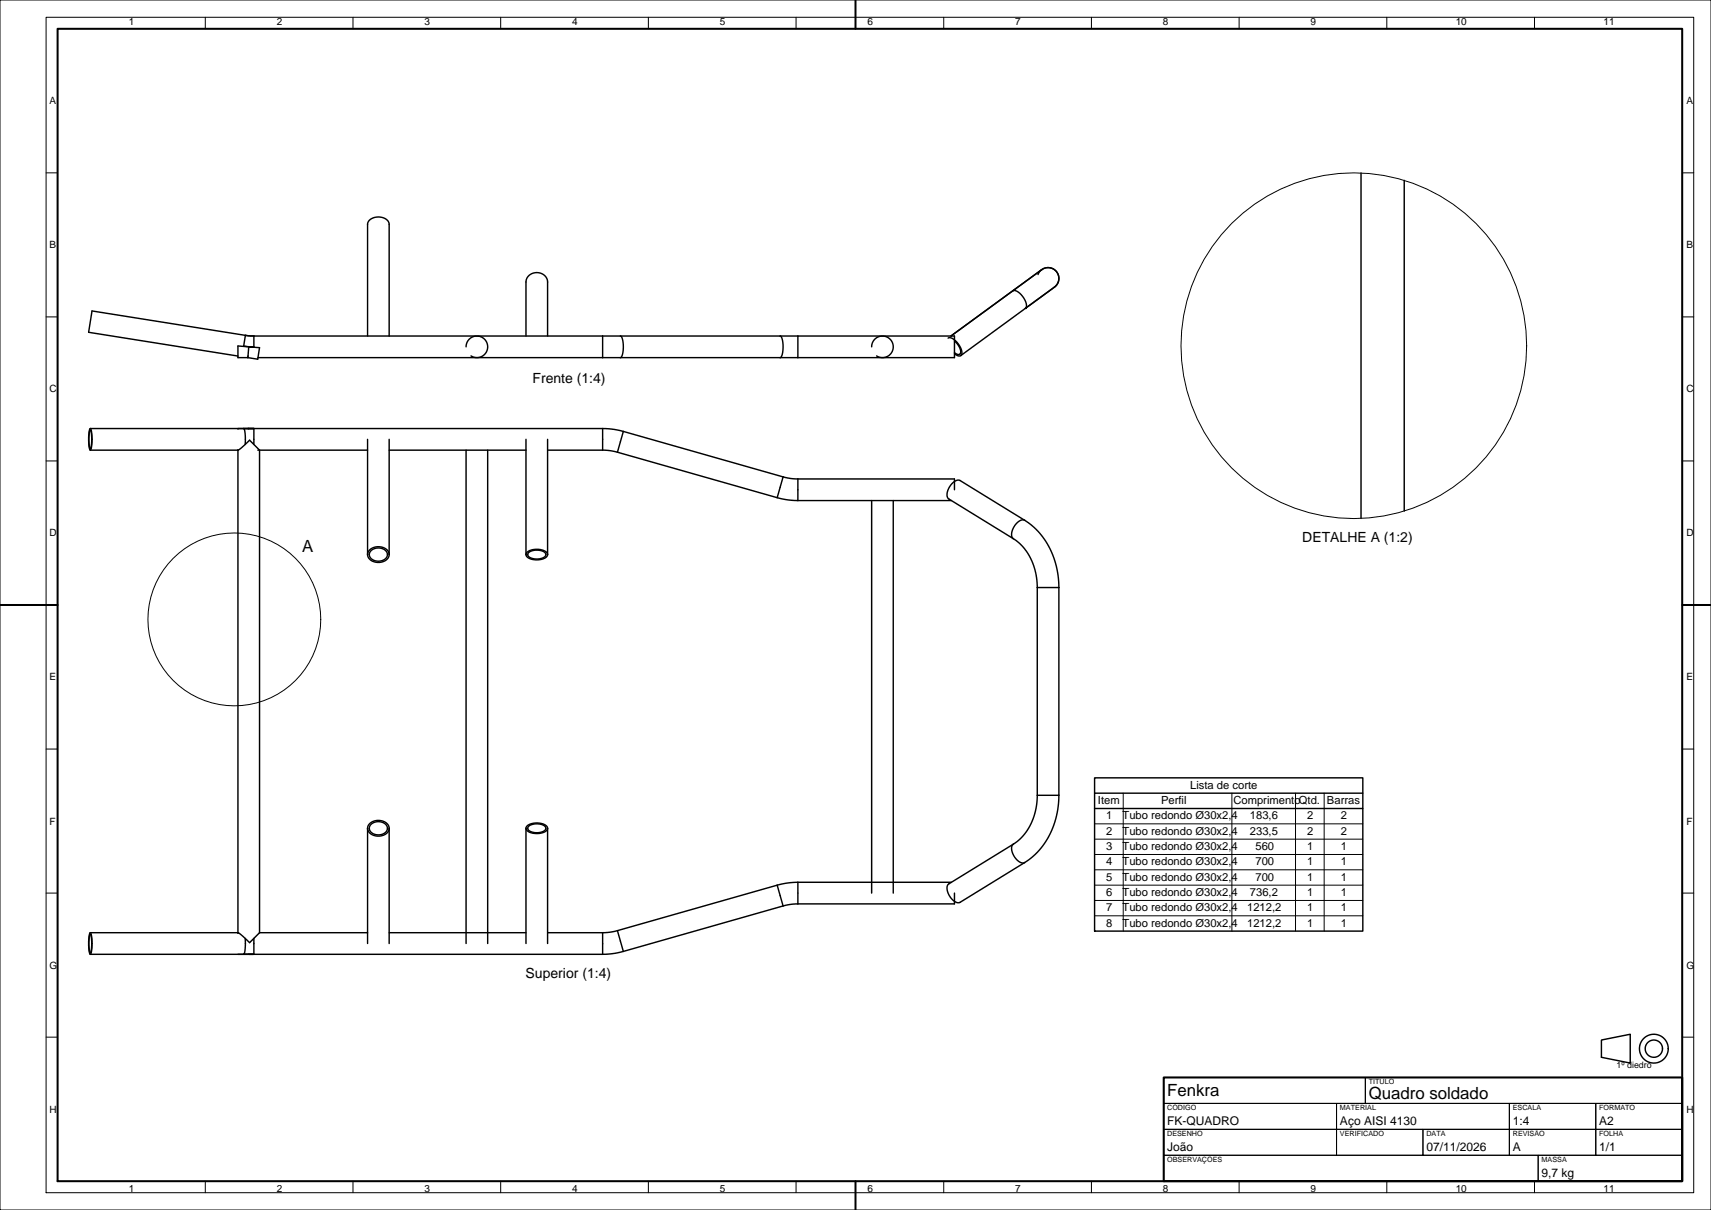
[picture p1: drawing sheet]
<svg xmlns="http://www.w3.org/2000/svg" width="594mm" height="420mm" viewBox="0 0 594 420" stroke-linecap="round" stroke-linejoin="round" font-family="sans-serif">
<g fill="none" stroke="#000" stroke-width=".35">
<path d="M0 0h594v420h-594zM16 6h572v408h-572zM71.3 6v4M122.5 6v4M173.8 6v4M225.1 6v4M276.4 6v4M327.6 6v4M378.9 6v4M430.2 6v4M481.5 6v4M532.7 6v4"/>
<path d="M16 60h4M584 60h4M16 110h4M584 110h4M16 160h4M584 160h4M16 210h4M584 210h4M16 260h4M584 260h4M389.9 275.3v47.9M427.7 275.3v47.9"/>
<path d="M449.8 275.3v47.9M459.7 275.3v47.9M380 286h93.1M380 291.3h93.1M380 296.6h93.1M16 310h4M380 301.9h93.1M380 307.2h93.1M380 312.6h93.1M380 317.9h93.1M584 310h4M16 360h4"/>
<path d="M584 360h4M404 374h70v9h-70zM474 374h110v9h-110zM404 383h60v9h-60zM404 392h60v9h-60zM464 383h60v9h-60zM464 392h30v9h-30zM494 392h30v9h-30zM524 383h30v9h-30zM524 392h30v9h-30zM554 383h30v9h-30zM554 392h30v9h-30z"/>
<path d="M71.3 410v4M122.5 410v4M173.8 410v4M225.1 410v4M276.4 410v4M327.6 410v4M378.9 410v4M404 401h130v9h-130zM430.2 410v4M481.5 410v4M532.7 410v4M534 401h50v9h-50z"/>
<circle cx="470" cy="120" r="60"/>
<circle cx="81.4" cy="215" r="30"/>
</g>
<path d="M297 0v10M20 10h564v400h-564zM0 210h20M584 210h10M404 374h180v36h-180zM297 410v10" fill="none" stroke="#000" stroke-width=".7"/>
<g fill="none" stroke="#000" stroke-width=".5">
<path d="M472.5 60.1v119.8M487.5 62.6v114.8M361.6 93.6a3.7 3.7 0 0 1 5.3 .8 3.7 3.7 0 0 1-.8 5.3l-32.5 23.7M361.6 93.6l-1.2 1.7M361.6 93.6l-10 7.4M85.2 116.4l-.6 3.7 1.8 .3M85.2 116.4l2.9 .2M85.2 116.4l-53.3-8.5-1.1 7.4 51.8 8.3M88.1 116.6v3.9M88.1 116.6h243.3v7.5h-241.8M127.6 116.6v-38.7a3.6 3.6 0 0 1 4.8-2.5 2.84 2.84 0 0 1 2.7 2.5v38.7M182.6 116.6v-18.7a3.8 3.8 0 0 1 3.8-3.3 3.8 3.8 0 0 1 3.7 3.3v18.7"/>
<path d="M209.2 116.6v7.5M215.4 116.6l.3 .2a8.9 8.9 0 0 1 0 7.2l-.3 .1M270.8 116.6l.4 .2a8.9 8.9 0 0 1-.1 7.2l-.3 .1M277 116.6v7.5M329.1 117.4l.5-.2a5.8 5.8 0 0 1 4.2 6l-.2 .2M331.4 118.4a4.2 4.2 0 0 1 2 4.3l-.8 .3-1.2-.6M351.6 101l.4-.2a5.8 5.8 0 0 1 4.2 6l-.2 .2M351.6 101l-21.5 15.6M86.4 120.4l-3.8-.3v4h3.5M86.4 120.4l-.3 3.7M86.4 120.4l1.7 .1M86.4 120.4h1.7"/>
<path d="M86.4 120.4h.1M86.4 120.4h.7M87.2 120.4h.1M87.3 120.5h.4M87.7 120.5h.1M87.7 120.5h.4M88.1 120.5l2 .2-.6 4-3.4-.6M161.8 120.4a3.7 3.7 0 0 1 4.5-3.7 3.7 3.7 0 0 1 2.7 5.1 3.7 3.7 0 0 1-5.5 1.7M302.6 120.4a3.7 3.7 0 0 1 4.5-3.7 3.7 3.7 0 0 1 2.7 5.1 3.7 3.7 0 0 1-5.5 1.7M331.4 122.8l1.3 .7 .9-.1M31.3 149.4h.2a10.7 10.7 0 0 1 0 6.1l-.3 .1a9.6 9.6 0 0 1-.1-5.8zM31.4 148.7l.1 .2a14.3 14.3 0 0 1 0 7.2l-.1 .1"/>
<path d="M31.4 148.7l-.1 .1a12.7 12.7 0 0 0-.2 7.1l.3 .3M31.4 148.7h177.8M31.4 156.2h51.3M82.6 148.8v.1M82.6 156.2v167.7M82.7 156.2h.1M82.6 156.2h.1M82.7 156.2l4-3.4 3.4 3.4v167.5M84.6 148.7l.1 .1a9.5 9.5 0 0 1 .4 5.5M86.4 148.7h.1M88.1 148.7v5.6M89.5 156.2h38.1"/>
<path d="M127.6 152.5v40M135.1 152.5v40M135.1 156.2h47.5M161.8 156.2v171.3M169.3 156.2v171.3M182.6 152.5v40M190.1 152.5v40M190.1 156.2h19.1M209.2 156.2l2.6 .2 2.5 .6M209.2 148.7l4.1 .4 3.1 .7M209.2 148.7v7.5M214.3 157l55.5 15.7"/>
<path d="M216.4 149.8l-2.1 7.2M216.4 149.8l55.5 15.7M269.8 172.7l4 .9 3.2 .1M271.9 165.5l2.5 .6 2.6 .1M271.9 165.5l-2.1 7.2M277 166.2v7.5M277 166.2h54.4v3.8M277 173.7h53.3M302.6 173.7v136.3M310.1 173.7v136.3M127.6 192.5a4 4 0 0 1 6.4-1.9l.9 .9 .2 1M127.6 192.5a4 4 0 0 0 3.1 2.8 4 4 0 0 0 4-1.5l.4-1.3"/>
<path d="M128.8 191.1a3.3 3.3 0 0 1 3.4-.9 3.3 3.3 0 0 1 2.3 2.5 3.3 3.3 0 0 1-3.2 2.1 3.3 3.3 0 0 1-3.1-2.3zM182.6 192.5a1.73 1.73 0 0 1 1.6-1.5 5 5 0 0 1 5.8 1l.1 .5M182.6 192.5l.1 .5a5.4 5.4 0 0 0 7.3-.1l.1-.4M183.5 191.8a4.2 4.2 0 0 1 6 .5v.4a4.3 4.3 0 0 1-5.9 .5l-.4-.7zM351.8 187a19.7 19.7 0 0 1 8.3 16.9M355.7 180.6a2.38 2.38 0 0 0-2.9 1.2 4.3 4.3 0 0 0-1.3 4.9l.3 .3M355.7 180.6l-22.4-13.8a2.38 2.38 0 0 0-2.9 1.2 4.3 4.3 0 0 0-1.3 4.9l22.7 14.1M355.7 180.6a27.1 27.1 0 0 1 11.9 23.3M360.1 203.9h7.5M360.1 203.9v72.2M367.6 203.9v72.2M360.1 276.1a19.9 19.9 0 0 1-8.3 16.9"/>
<path d="M360.1 276.1h7.5M367.6 276.1a27.3 27.3 0 0 1-11.9 23.3M380 270h93.1v53.2h-93.1zM380 275.3h93.1M127.6 287.5a4 4 0 0 0 3.1 2.8 4 4 0 0 0 4-1.5l.4-1.3M127.6 287.5a4 4 0 0 1 6.4-1.9l.9 .9 .2 1M127.6 287.5v40M128.8 286.1a3.3 3.3 0 0 1 3.4-.9 3.3 3.3 0 0 1 2.3 2.5 3.3 3.3 0 0 1-3.2 2.1 3.3 3.3 0 0 1-3.1-2.3zM135.1 287.5v40M182.6 287.5l.1 .5a5.4 5.4 0 0 0 7.3-.1l.1-.4M182.6 287.5a1.73 1.73 0 0 1 1.6-1.5 5 5 0 0 1 5.8 1l.1 .5M182.6 287.5v40"/>
<path d="M183.5 286.8a4.2 4.2 0 0 1 6 .5v.4a4.3 4.3 0 0 1-5.9 .5l-.4-.7zM190.1 287.5v40M351.8 293l-22.8 14.2a5.1 5.1 0 0 0 4 6.1l22.7-13.9M351.8 293l-.4 .4a5.1 5.1 0 0 0 4 6.1l.3-.1M380 280.6h93.1M269.8 307.3l2.1 7.2M269.8 307.3l-55.5 15.7M271.9 314.5l-55.5 15.7M277 313.7l-2.6 .2-2.5 .6M277 306.2l-3.2 .2-4 .9M277 306.2v7.5M277 306.2h53.3"/>
<path d="M331.4 310v3.7h-54.4M31.3 324.4h.2a10.7 10.7 0 0 1 0 6.1l-.3 .1a9.6 9.6 0 0 1-.1-5.8zM31.4 323.7l.1 .2a14.3 14.3 0 0 1 0 7.2l-.1 .1M31.4 323.7l-.1 .1a12.7 12.7 0 0 0-.2 7.1l.3 .3M31.4 331.2h177.8M31.4 323.7h51.3M82.6 323.8h.1M82.7 323.7h.1M82.7 323.7l4 3.5 3.4-3.5M85.1 325.7v3.5l-.5 2M88.1 325.7v5.5M90.1 323.7v.1"/>
<path d="M90.1 323.7h37.5M135.1 323.7h47.5M190.1 323.7h19.1M209.2 323.7v7.5M214.3 323l-2.5 .6-2.6 .1M214.3 323l2.1 7.2M216.4 330.2l-3.1 .7-4.1 .3M556 361l10-2v10l-10-2z"/>
<circle cx="574.2" cy="364" r="3"/>
<circle cx="574.2" cy="364" r="5"/>
</g>
<g fill="#000">
<circle cx="356" cy="107" r=".25"/>
<circle cx="87" cy="120.4" r=".25"/>
<circle cx="87.3" cy="120.5" r=".25"/>
</g>
<g font-size="5.8">
<text x="104.9" y="191.5">A</text>
<text x="405.2" y="380.6">Fenkra</text>
<text x="475.2" y="381.4">Quadro soldado</text>
</g>
<g font-size="4.9">
<text x="184.9" y="133">Frente (1:4)</text>
<text x="452.1" y="188.3">DETALHE A (1:2)</text>
<text x="182.5" y="339.5">Superior (1:4)</text>
</g>
<g font-size="4.2">
<text x="405.2" y="390.4">FK-QUADRO</text>
<text x="465.2" y="390.4">Aço AISI 4130</text>
<text x="525.2" y="390.4">1:4</text>
<text x="555.2" y="390.4">A2</text>
<text x="405.2" y="399.4">João</text>
<text x="495.2" y="399.4">07/11/2026</text>
<text x="525.2" y="399.4">A</text>
<text x="555.2" y="399.4">1/1</text>
<text x="535.2" y="408.4">9,7 kg</text>
</g>
<g font-size="3.9">
<text x="413.2" y="273.7">Lista de corte</text>
<text x="381.2" y="279">Item</text>
<text x="403.1" y="279">Perfil</text>
<text x="428.2" y="279">ComprimentoQtd.</text>
<text x="460.7" y="279">Barras</text>
<text x="384" y="284.4">1</text>
<text x="389.7" y="284.4">Tubo redondo Ø30x2,4</text>
<text x="433.9" y="284.4">183,6</text>
<text x="453.8" y="284.4">2</text>
<text x="465.5" y="284.4">2</text>
<text x="384" y="289.7">2</text>
<text x="389.7" y="289.7">Tubo redondo Ø30x2,4</text>
<text x="433.9" y="289.7">233,5</text>
<text x="453.8" y="289.7">2</text>
<text x="465.5" y="289.7">2</text>
<text x="384" y="295">3</text>
<text x="389.7" y="295">Tubo redondo Ø30x2,4</text>
<text x="435.8" y="295">560</text>
<text x="453.8" y="295">1</text>
<text x="465.5" y="295">1</text>
<text x="384" y="300.3">4</text>
<text x="384" y="305.6">5</text>
<text x="389.7" y="300.3">Tubo redondo Ø30x2,4</text>
<text x="389.7" y="305.6">Tubo redondo Ø30x2,4</text>
<text x="435.8" y="300.3">700</text>
<text x="435.8" y="305.6">700</text>
<text x="453.8" y="300.3">1</text>
<text x="453.8" y="305.6">1</text>
<text x="465.5" y="300.3">1</text>
<text x="465.5" y="305.6">1</text>
<text x="384" y="311">6</text>
<text x="389.7" y="311">Tubo redondo Ø30x2,4</text>
<text x="433.9" y="311">736,2</text>
<text x="453.8" y="311">1</text>
<text x="465.5" y="311">1</text>
<text x="384" y="316.3">7</text>
<text x="389.7" y="316.3">Tubo redondo Ø30x2,4</text>
<text x="433" y="316.3">1212,2</text>
<text x="453.8" y="316.3">1</text>
<text x="465.5" y="316.3">1</text>
<text x="384" y="321.6">8</text>
<text x="389.7" y="321.6">Tubo redondo Ø30x2,4</text>
<text x="433" y="321.6">1212,2</text>
<text x="453.8" y="321.6">1</text>
<text x="465.5" y="321.6">1</text>
</g>
<g font-size="3.5">
<text x="44.8" y="8.8">1</text>
<text x="96.1" y="8.8">2</text>
<text x="147.3" y="8.8">3</text>
<text x="198.6" y="8.8">4</text>
<text x="249.9" y="8.8">5</text>
<text x="301.1" y="8.8">6</text>
<text x="352.4" y="8.8">7</text>
<text x="403.7" y="8.8">8</text>
<text x="455" y="8.8">9</text>
<text x="505.4" y="8.8">10</text>
<text x="556.7" y="8.8">11</text>
<text x="17.1" y="36.2">A</text>
<text x="585.5" y="36.2">A</text>
<text x="17.1" y="86.2">B</text>
<text x="585.5" y="86.2">B</text>
<text x="17.1" y="136.2">C</text>
<text x="585.5" y="136.2">C</text>
<text x="17.1" y="186.2">D</text>
<text x="585.5" y="186.2">D</text>
<text x="17.1" y="236.2">E</text>
<text x="585.5" y="236.2">E</text>
<text x="17.1" y="286.2">F</text>
<text x="585.5" y="286.2">F</text>
<text x="17.1" y="336.2">G</text>
<text x="585.5" y="336.2">G</text>
<text x="17.1" y="386.2">H</text>
<text x="585.5" y="386.2">H</text>
<text x="44.8" y="413.6">1</text>
<text x="96.1" y="413.6">2</text>
<text x="147.3" y="413.6">3</text>
<text x="198.6" y="413.6">4</text>
<text x="249.9" y="413.6">5</text>
<text x="301.1" y="413.6">6</text>
<text x="352.4" y="413.6">7</text>
<text x="403.7" y="413.6">8</text>
<text x="455" y="413.6">9</text>
<text x="505.4" y="413.6">10</text>
<text x="556.7" y="413.6">11</text>
</g>
<text font-size="3.1" x="561.2" y="370.8">1º diedro</text>
<g font-size="2.5">
<text x="475.2" y="376.4">TÍTULO</text>
<text x="405.2" y="385.4">CÓDIGO</text>
<text x="465.2" y="385.4">MATERIAL</text>
<text x="525.2" y="385.4">ESCALA</text>
<text x="555.2" y="385.4">FORMATO</text>
<text x="405.2" y="394.4">DESENHO</text>
<text x="465.2" y="394.4">VERIFICADO</text>
<text x="495.2" y="394.4">DATA</text>
<text x="525.2" y="394.4">REVISÃO</text>
<text x="555.2" y="394.4">FOLHA</text>
<text x="405.2" y="403.4">OBSERVAÇÕES</text>
<text x="535.2" y="403.4">MASSA</text>
</g>
</svg>
